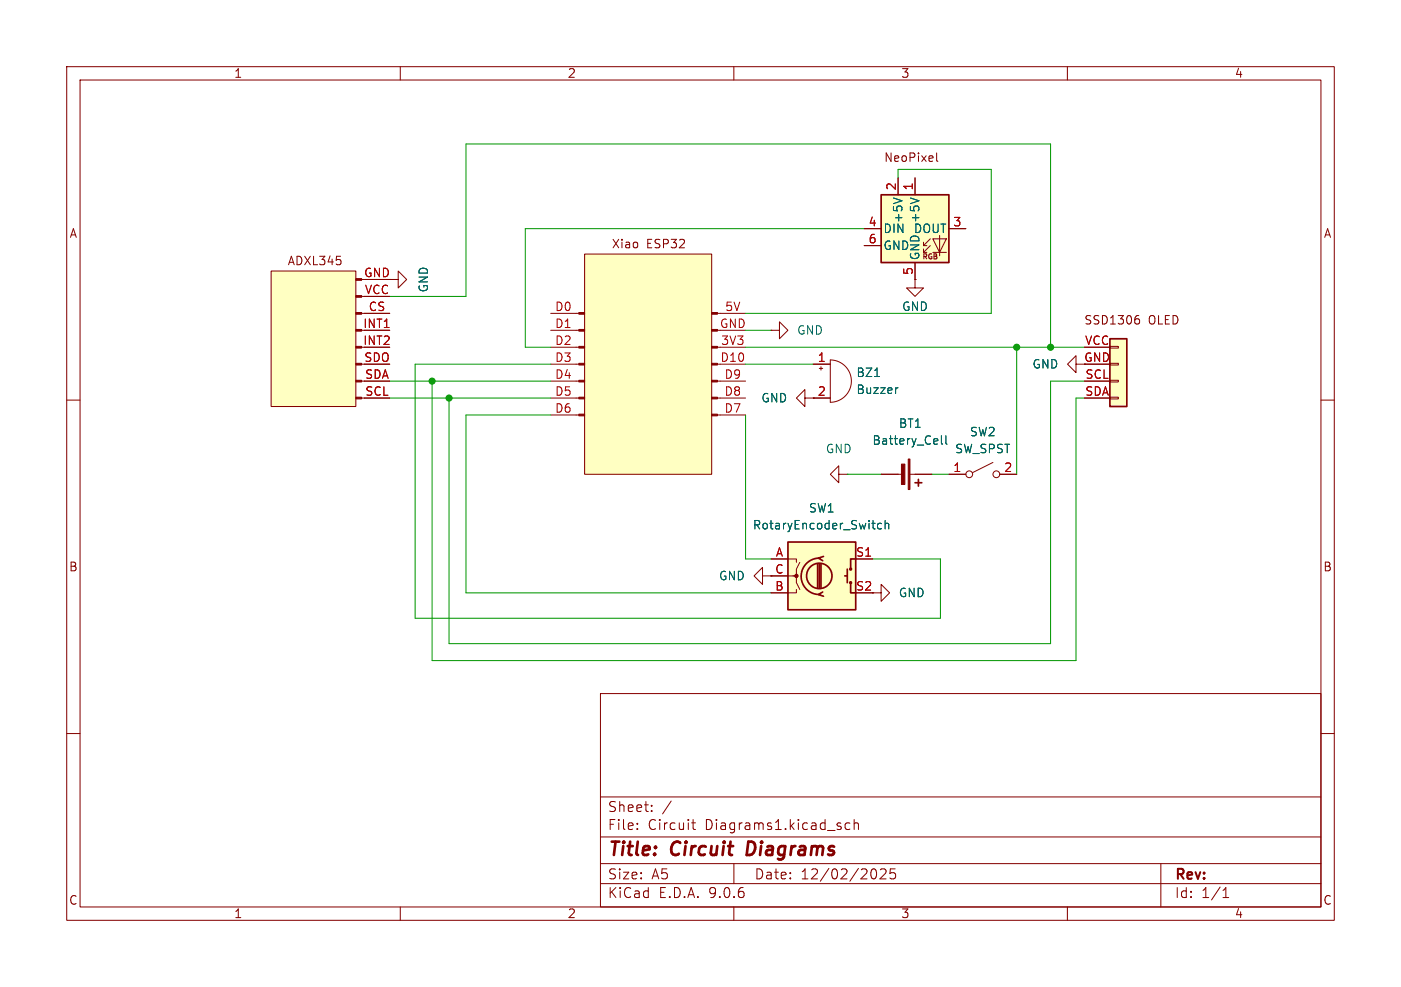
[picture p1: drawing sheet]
<svg xmlns="http://www.w3.org/2000/svg" width="210mm" height="148mm" viewBox="0 0 210 148" stroke-linecap="round" stroke-linejoin="round" font-family="sans-serif">
<g fill="none" stroke="#840000" stroke-width=".15">
<path d="M10 10h190v128h-190zM12 12h186v124h-186zM60 10v2M110 10v2M160 10v2M10 60h2M198 60h2M10 110h2M90 104h108v32h-108zM90 119.5h108M198 110h2M60 136v2"/>
<path d="M90 132.5h108M90 129.5h108M90 125.5h108M95.5 124.2v.2M95.5 123.5v.1M97.7 121.5v.2M97.7 120.8v.1M100.6 120.1l-1.3 1.9M103.7 123.4h.6M103.9 122.9v1.3l.1 .1 .3 .1M110 136v2M110 129.5v3"/>
<path d="M127.4 123.5l-.4-.1-.3 .3v.4l.1 .2h.6M128 123.5a.37 .37 0 0 1 .7 .1v.8M128 122.9v1.5M131 130.3a.94 .94 0 0 1 0 1.5M132 130.4l.2-.1 .5 .1a.41 .41 0 0 1 .1 .5l-.9 .9h.9M134.2 130.3h-.7l-.1 .7 .2-.1h.5l.2 .2-.1 .5-.2 .2h-.4l-.2-.2M160 136v2M174 129.5v6.5M183.3 134.6h.9M183.3 133.5l.5-.4v1.5"/>
</g>
<path d="M112.2 126.2l-.3 2h.5" fill="none" stroke="#840000" stroke-width=".4"/>
<g fill="#ffffc2">
<path d="M40.6 40.6h12.7v20.4h-12.7z"/>
<path d="M87.6 38.1h19.1v33h-19.1z"/>
</g>
<path d="M115.6 49.5h1.2v-1.2l1.3 1.2-1.3 1.3v-1.3M115.6 49.5h.1M121.9 54.6h2.6M121.9 59.7h2.6M122.8 55.2h.5M123.1 55v.5M124.5 54a3.2 3.2 0 0 1 3.1 3.2 3.2 3.2 0 0 1-3.1 3.1zM137.2 41.9v1.3h1.2l-1.2 1.3-1.3-1.3h1.3M137.2 41.9h.1M125.7 71.1v-1.2l-1.2 1.2 1.2 1.3v-1.3h1.3M127 71.1h.1M114.3 86.4v-1.3l-1.3 1.3 1.3 1.2v-1.2h1.3" fill="none" stroke="#840000" stroke-width=".15"/>
<path d="M131.1 56.5h.7M134.6 58.2h-.2" fill="none" stroke="#006464" stroke-width=".15"/>
<path d="M132.1 29.2h10.1v10.2h-10.1z" fill="#ffffc2"/>
<g fill="none" stroke="#840000" stroke-width=".15">
<path d="M129.5 36.8h2.6M129.5 34.3h2.6M134.6 26.7v2.5M137.2 26.7v2.5M137.2 39.4v2.5M138.4 36.8h.5M138.4 37.8h.5M139.4 35.8l-1 1v-.5M139.4 36.8l-1 1v-.5M139.8 35.8h2.1l-1.1 2zM139.8 37.8h2.1M140.8 35.3v3.1"/>
<path d="M142.2 34.3h2.6M54.2 47h4.2M54.6 41.9h3.8M54.6 44.5h3.8M54.6 49.5h3.8M54.6 52.1h3.8M54.6 54.6h3.8M54.6 57.2h3.8M54.6 59.7h3.8"/>
</g>
<path d="M132.1 29.2h10.1v10.2h-10.1z" fill="none" stroke="#840000" stroke-width=".25"/>
<path d="M133.9 29.7l1.3 .4M136.5 29.7l1.2 .4" fill="none" stroke="#006464" stroke-width=".15"/>
<g fill="#840000" stroke="#840000" stroke-width=".15">
<path d="M53.3 41.8h.9v.2h-.9z"/>
<path d="M53.3 44.3h.9v.3h-.9z"/>
<path d="M53.3 46.9h.9v.2h-.9z"/>
<path d="M53.3 49.4h.9v.3h-.9z"/>
<path d="M53.3 51.9h.9v.3h-.9z"/>
<path d="M53.3 54.5h.9v.2h-.9z"/>
<path d="M53.3 57h.9v.3h-.9z"/>
<path d="M53.3 59.6h.9v.2h-.9z"/>
</g>
<path d="M118.1 81.3h10.2v10.1h-10.2z" fill="#ffffc2"/>
<g fill="none" stroke="#840000" stroke-width=".25">
<path d="M137.2 72.4h1M137.7 71.9v1M118.1 81.3h10.2v10.1h-10.2zM122.6 84.6v3.5M122.8 83.7a2.73 2.73 0 0 0-2.7 2.7 2.73 2.73 0 0 0 2.7 2.8M122.8 84.6v3.5M123.1 84.6v3.5M123.3 88.8l-.6 .4 .7 .2M123.4 83.4l-.7 .3 .6 .4M126.6 86.4h.4M127 85.3v2.1M127.5 87.4v1.5h.8"/>
<path d="M128.3 83.8h-.8v1.5"/>
<circle cx="122.8" cy="86.4" r="1.9"/>
<circle cx="127.5" cy="85.3" r=".13"/>
<circle cx="127.5" cy="87.4" r=".13"/>
</g>
<g fill="none" stroke="#840000" stroke-width=".15">
<path d="M58.4 41.9h1.3v-1.3l1.3 1.3-1.3 1.3v-1.3M82.5 47h4.3M82.5 49.5h4.3M82.5 52.1h4.3M82.5 54.6h4.3M82.5 57.2h4.3M82.5 59.7h4.3M107.5 47h4.3M107.5 57.2h4.3M107.5 59.7h4.3M107.9 49.5h3.9M107.9 52.1h3.9"/>
<path d="M107.9 54.6h3.9M120.6 59.7v-1.3l-1.2 1.3 1.2 1.3v-1.3h1.3M82.5 62.2h4.3M107.5 62.2h4.3M132.1 71.1h3.3M136.4 71.1h3.3M115.6 83.8h3.8v.5M115.6 86.4h3.8v1l.5 1M119.4 88.4v.5h-3.8M119.9 84.3l-.5 1v1.1h-.5M128.3 83.8h2.5M130.8 88.9h1.3v-1.3l1.2 1.3-1.2 1.3v-1.3"/>
</g>
<g fill="#840000" stroke="#840000" stroke-width=".15">
<path d="M86.8 46.9h.8v.2h-.8z"/>
<path d="M86.8 49.4h.8v.3h-.8z"/>
<path d="M86.8 51.9h.8v.3h-.8z"/>
<path d="M86.8 54.5h.8v.2h-.8z"/>
<path d="M86.8 57h.8v.3h-.8z"/>
<path d="M86.8 59.6h.8v.2h-.8z"/>
<path d="M86.8 62.1h.8v.3h-.8z"/>
<path d="M106.7 46.9h.8v.2h-.8z"/>
<path d="M106.7 49.4h.8v.3h-.8z"/>
<path d="M106.7 51.9h.8v.3h-.8z"/>
<path d="M106.7 54.5h.8v.2h-.8z"/>
<path d="M106.7 57h.8v.3h-.8z"/>
<path d="M106.7 59.6h.8v.2h-.8z"/>
<path d="M106.7 62.1h.8v.3h-.8z"/>
<path d="M136.1 68.8h.3v4.6h-.3z"/>
<path d="M135.1 69.6h.5v3h-.5z"/>
<circle cx="119.4" cy="86.4" r=".25"/>
</g>
<path d="M132.1 78.5h-.3l-.3 .2v.4l.2 .2h.4M132.7 78.6l.2-.1h.3v.8M132.7 78v1.3M141.1 65.3v1.1l.2 .2M141.8 65.3v1.1l.2 .2" fill="none" stroke="#006464" stroke-width=".15"/>
<path d="M166.4 50.8h2.5v10.2h-2.5z" fill="#ffffc2"/>
<path d="M166.4 50.8h2.5v10.2h-2.5z" fill="none" stroke="#840000" stroke-width=".25"/>
<g fill="none" stroke="#840000" stroke-width=".15">
<path d="M87.6 38.1h19.1v33h-19.1zM129.5 34.3h2.6M129.5 36.8h2.6M134.6 26.7v2.5M137.2 26.7v2.5M137.2 39.4v2.5M140.4 22.9v1.1l.2 .2M142.2 34.3h2.6M40.6 40.6h12.7v20.4h-12.7zM54.6 52.1h3.8M54.6 54.6h3.8M54.6 57.2h3.8"/>
<path d="M54.6 59.7h3.8M54.6 41.9h3.8M54.6 44.5h3.8M54.6 47h3.8M54.6 49.5h3.8M121.9 54.6h2.6M121.9 59.7h2.6M137.2 41.9h.1M161.3 54.6v-1.3l-1.3 1.3 1.3 1.3v-1.3h5.1M162.6 52.1h3.8M162.6 57.2h3.8M162.6 59.7h3.8"/>
<path d="M166.4 51.9h1.2v.3h-1.2zM166.4 54.5h1.2v.2h-1.2zM166.4 57h1.2v.3h-1.2zM166.4 59.6h1.2v.2h-1.2zM170.3 47.8h.3l.2 .2v.5l-.5 .1M170.5 47.3h.2M132.1 71.1h2.5M137.2 71.1h2.5M142.2 71.1h2.6M148.8 69.3l-3 1.6M149.9 71.1h2.5M115.6 83.8h2.5"/>
<path d="M115.6 86.4h2.5M115.6 88.9h2.5M128.3 83.8h2.5"/>
<circle cx="145.3" cy="71.1" r=".51"/>
<circle cx="149.4" cy="71.1" r=".51"/>
</g>
<g fill="none" stroke="#009600" stroke-width=".15">
<path d="M129.5 34.3h-50.8v17.8h3.8M134.6 26.7v-1.3h14v21.6h-36.8M58.4 59.7h24.1M58.4 57.2h24.1M58.4 44.5h11.4v-22.9h87.7v30.5M64.8 57.2v41.9h96.5v-39.4h1.3M82.5 54.6h-20.3v38.1h78.8v-8.9h-10.2M111.8 52.1h50.8M111.8 54.6h10.1M111.8 49.5h3.8M152.4 52.1v19M162.6 57.2h-5.1v39.3h-90.2v-36.8"/>
<path d="M82.5 62.2h-12.7v26.7h45.8M111.8 62.2v21.6h3.8M127 71.1h5.1M139.7 71.1h2.5"/>
</g>
<path d="M133.9 29.7l1.3 .4M136.5 29.7l1.2 .4M131.1 56.5h.7M134.6 58.2h-.2M132.1 78.5h-.3l-.3 .2v.4l.2 .2h.4M132.7 78.6l.2-.1h.3v.8M132.7 78v1.3M141.1 65.3v1.1l.2 .2M141.8 65.3v1.1l.2 .2" fill="none" stroke="#006464" stroke-width=".15"/>
<g fill="#009600" stroke="#009600" stroke-width=".15">
<circle cx="67.3" cy="59.7" r=".46"/>
<circle cx="64.8" cy="57.2" r=".46"/>
<circle cx="152.4" cy="52.1" r=".46"/>
<circle cx="157.5" cy="52.1" r=".46"/>
</g>
<g font-size="2.8" fill="#840000">
<text x="91" y="128.9">Title:</text>
<text x="100.7" y="128.9">Circuit</text>
<text x="112.8" y="128.9">Diagrams</text>
</g>
<g font-size="2.1" fill="#840000">
<text x="91" y="124.7">File:</text>
<text x="91" y="122">Sheet:</text>
<text x="97.1" y="124.7">Circuit</text>
<text x="105.8" y="124.7">Diagrams1.kicad_sch</text>
<text x="91" y="134.9">KiCad</text>
<text x="91" y="132.1">Size:</text>
<text x="97.7" y="132.1">A5</text>
<text x="98.7" y="134.9">E.D.A.</text>
<text x="106.3" y="134.9">9.0.6</text>
<text x="113" y="132.1">Date:</text>
<text x="120" y="132.1">12/02/2025</text>
<text x="176" y="132.3">Rev:</text>
<text x="176" y="134.9">Id:</text>
<text x="180.1" y="134.9">1/1</text>
</g>
<g font-size="1.8" fill="#840000">
<text x="35" y="11.9">1</text>
<text x="85" y="11.9">2</text>
<text x="135" y="11.9">3</text>
<text x="185" y="11.9">4</text>
<text x="132.4" y="24.5">NeoPixel</text>
<text x="10.3" y="35.9">A</text>
<text x="198.4" y="35.9">A</text>
<text x="43" y="40">ADXL345</text>
<text x="91.6" y="37.4">Xiao</text>
<text x="96.9" y="37.4">ESP32</text>
<text x="162.4" y="48.9">SSD1306</text>
<text x="172.1" y="48.9">OLED</text>
<text x="122.5" y="59.4">2</text>
<text x="10.3" y="85.9">B</text>
<text x="128.2" y="88.6">S2</text>
<text x="198.3" y="85.9">B</text>
<text x="10.3" y="135.9">C</text>
<text x="35" y="137.9">1</text>
<text x="85" y="137.9">2</text>
<text x="135" y="137.9">3</text>
<text x="185" y="137.9">4</text>
<text x="198.3" y="135.9">C</text>
</g>
<g font-size="1.8" fill="#a90000">
<text x="134.4" y="28.6" transform="rotate(-90 134.4 28.6)">2</text>
<text x="136.9" y="28.6" transform="rotate(-90 136.9 28.6)">1</text>
<text x="130.1" y="34">4</text>
<text x="142.8" y="34">3</text>
<text x="54.5" y="41.7">GND</text>
<text x="130.1" y="36.6">6</text>
<text x="136.9" y="41.3" transform="rotate(-90 136.9 41.3)">5</text>
<text x="54.6" y="44.2">VCC</text>
<text x="55.2" y="46.7">CS</text>
<text x="83.1" y="46.7">D0</text>
<text x="108.6" y="46.7">5V</text>
<text x="54.4" y="49.3">INT1</text>
<text x="54.4" y="51.8">INT2</text>
<text x="83.1" y="49.3">D1</text>
<text x="83.1" y="51.8">D2</text>
<text x="107.8" y="49.3">GND</text>
<text x="108" y="51.8">3V3</text>
<text x="162.5" y="51.8">VCC</text>
<text x="54.5" y="54.4">SDO</text>
<text x="54.6" y="56.9">SDA</text>
<text x="54.7" y="59.4">SCL</text>
<text x="83.1" y="54.4">D3</text>
<text x="83.1" y="56.9">D4</text>
<text x="83.1" y="59.4">D5</text>
<text x="107.9" y="54.4">D10</text>
<text x="108.5" y="56.9">D9</text>
<text x="108.5" y="59.4">D8</text>
<text x="122.5" y="54.4">1</text>
<text x="162.4" y="54.4">GND</text>
<text x="162.6" y="59.4">SDA</text>
<text x="162.6" y="56.9">SCL</text>
<text x="83.1" y="62">D6</text>
<text x="108.5" y="62">D7</text>
<text x="142.8" y="70.9">1</text>
<text x="150.4" y="70.9">2</text>
<text x="116.2" y="83.6">A</text>
<text x="128.2" y="83.6">S1</text>
<text x="116.1" y="86.1">C</text>
<text x="116.1" y="88.6">B</text>
</g>
<g font-size="1.8" fill="#006464">
<text x="132.3" y="35.2">DIN</text>
<text x="135.5" y="33.5" transform="rotate(-90 135.5 33.5)">+5V</text>
<text x="136.9" y="35.2">DOUT</text>
<text x="138" y="33.5" transform="rotate(-90 138 33.5)">+5V</text>
<text x="132.3" y="37.7">GND</text>
<text x="138" y="39.1" transform="rotate(-90 138 39.1)">GND</text>
<text x="64.4" y="43.9" transform="rotate(-90 64.4 43.9)">GND</text>
<text x="135.1" y="46.8">GND</text>
<text x="119.4" y="50.4">GND</text>
<text x="128.3" y="56.7">BZ1</text>
<text x="128.3" y="59.3">Buzzer</text>
<text x="154.7" y="55.5">GND</text>
<text x="114" y="60.6">GND</text>
<text x="134.6" y="64.4">BT1</text>
<text x="145.3" y="65.6">SW2</text>
<text x="123.7" y="68.2">GND</text>
<text x="130.7" y="66.9">Battery_Cell</text>
<text x="143.1" y="68.2">SW_SPST</text>
<text x="121.2" y="77.1">SW1</text>
<text x="112.7" y="79.6">RotaryEncoder_Switch</text>
<text x="107.7" y="87.2">GND</text>
<text x="134.6" y="89.8">GND</text>
</g>
<text font-size="1.1" fill="#840000" x="138.2" y="39.1">RGB</text>
</svg>
